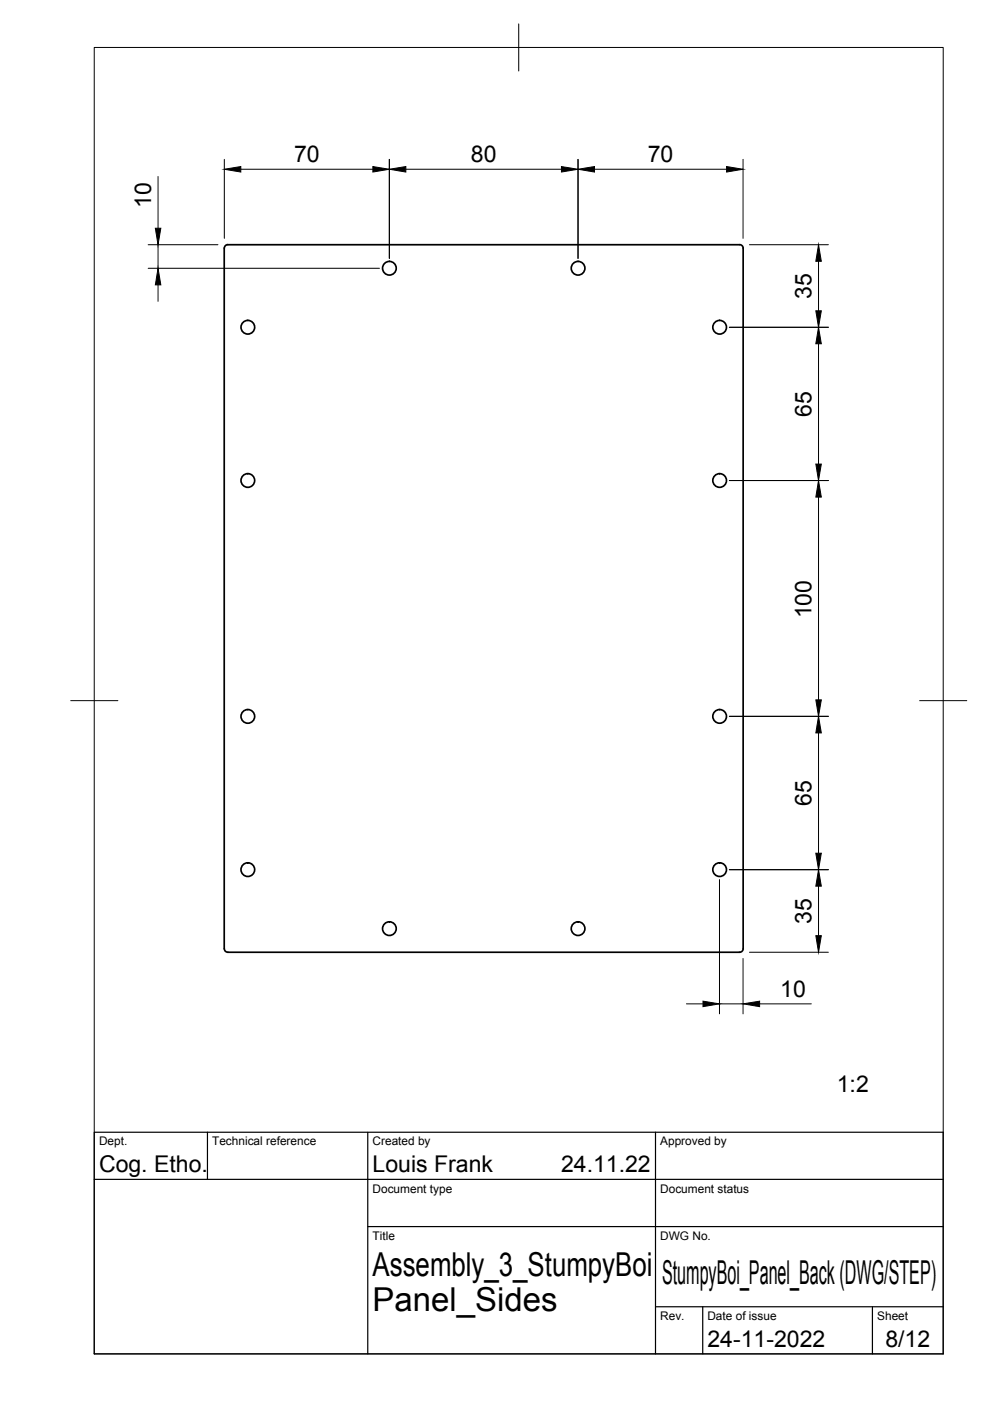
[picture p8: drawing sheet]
<svg xmlns="http://www.w3.org/2000/svg" width="210mm" height="297mm" viewBox="0 0 210 297" stroke-linecap="round" stroke-linejoin="round" font-family="sans-serif">
<!-- layer: Visible -->
<g fill="none" stroke="#000" stroke-width=".36">
<path d="M48.3 51.9h108.5M48.3 51.9a.79 .79 0 0 0-.8 .7l.1 148.5a.75 .75 0 0 0 .7 .8h108.5a.75 .75 0 0 0 .8-.8v-148.5a.75 .75 0 0 0-.8-.7"/>
<circle cx="82.6" cy="56.9" r="1.45"/>
<circle cx="122.6" cy="56.9" r="1.45"/>
<circle cx="52.5" cy="69.4" r="1.45"/>
<circle cx="152.6" cy="69.4" r="1.45"/>
<circle cx="52.5" cy="101.9" r="1.45"/>
<circle cx="152.6" cy="101.9" r="1.45"/>
<circle cx="52.5" cy="151.9" r="1.45"/>
<circle cx="152.6" cy="151.9" r="1.45"/>
<circle cx="52.5" cy="184.4" r="1.45"/>
<circle cx="82.6" cy="196.9" r="1.45"/>
<circle cx="122.6" cy="196.9" r="1.45"/>
<circle cx="152.6" cy="184.4" r="1.45"/>
</g>
<!-- layer: BORDER -->
<path d="M20 10.1h180v276.9h-180zM110 5.1v10M15 148.6h10M195 148.6h10" fill="none" stroke="#000" stroke-width=".21"/>
<!-- layer: TITLEBLOCK -->
<path d="M20 240.1h180v46.9h-180zM20 250h180M44 240.1v9.9M78 240.1v46.9M139 240.1v46.9M78 260.1h122M139 277.1h61M149 277.1v9.9M185 277.1v9.9" fill="none" stroke="#000" stroke-width=".25"/>
<!-- layer: FD_Dimensions -->
<g fill="none" stroke="#000" stroke-width=".21">
<path d="M33.5 37.4v11M47.6 33.8v16.7M51.1 35.9h28M82.5 33.8v21M86 35.9h33M122.6 33.8v21M126 35.9h28.1M157.5 33.8v16.7M31.4 51.9h14.8M31.4 56.9h49.1M33.5 51.9v5M158.9 51.9h16.7"/>
<path d="M173.5 55.4v10.5M33.5 60.4v3.5M154.6 69.4h21M173.5 72.9v25.5M154.6 101.9h21M173.5 105.4v43M154.6 151.9h21M173.5 155.4v25.5M152.5 186.5v28.5M154.6 184.4h21M173.5 187.9v10.5M145.5 212.8h3.6"/>
<path d="M152.5 212.8h5M157.5 203.2v11.8M158.9 201.9h16.7M161.1 212.8h10.9"/>
</g>
<g fill="#000" stroke="#000" stroke-width=".21">
<path d="M47.6 35.9l3.5-.6v1.2zM79.1 35.3l3.4 .6-3.4 .6zM82.5 35.9l3.5-.6v1.2zM119 35.3l3.6 .6-3.6 .6zM122.6 35.9l3.4-.6v1.2zM154.1 35.3l3.4 .6-3.4 .6zM32.9 48.4h1.2l-.6 3.5zM173.5 51.9l.6 3.5h-1.1zM33.5 56.9l.6 3.5h-1.2zM173 65.9h1.1l-.6 3.5zM173.5 69.4l.6 3.5h-1.1zM173 98.4h1.1l-.6 3.5z"/>
<path d="M173.5 101.9l.6 3.5h-1.1zM173 148.4h1.1l-.6 3.5zM173.5 151.9l.6 3.5h-1.1zM173 180.9h1.1l-.6 3.5zM173.5 184.4l.6 3.5h-1.1zM173 198.4h1.1l-.6 3.5zM149.1 212.3l3.4 .5-3.4 .6zM157.5 212.8l3.6-.5v1.1z"/>
</g>
<g font-size="7">
<text x="79" y="270.6">Assembly_3_StumpyBoi</text>
<text x="140.4" y="272.3">StumpyBoi_Panel_Back (DWG/STEP)</text>
<text x="79" y="278.1">Panel_Sides</text>
</g>
<g font-size="4.9">
<text x="62.3" y="34.4">70</text>
<text x="99.8" y="34.4">80</text>
<text x="137.3" y="34.4">70</text>
<text x="32" y="44" transform="rotate(-90 32 44)">10</text>
<text x="172.1" y="63.4" transform="rotate(-90 172.1 63.4)">35</text>
<text x="172.1" y="88.4" transform="rotate(-90 172.1 88.4)">65</text>
<text x="172.1" y="131.1" transform="rotate(-90 172.1 131.1)">100</text>
<text x="172.1" y="170.8" transform="rotate(-90 172.1 170.8)">65</text>
<text x="172.1" y="195.9" transform="rotate(-90 172.1 195.9)">35</text>
<text x="165.4" y="211.4">10</text>
<text x="177.4" y="231.4">1:2</text>
<text x="21" y="248.5">Cog. Etho.</text>
<text x="79" y="248.5">Louis Frank</text>
<text x="119" y="248.5">24.11.22</text>
<text x="150" y="285.5">24-11-2022</text>
<text x="187.7" y="285.7">8/12</text>
</g>
<g font-size="2.5">
<text x="21" y="242.9">Dept.</text>
<text x="45" y="242.9">Technical reference</text>
<text x="79" y="242.9">Created by</text>
<text x="140" y="242.9">Approved by</text>
<text x="79" y="252.8">Document type</text>
<text x="140" y="252.8">Document status</text>
<text x="79" y="262.9">Title</text>
<text x="140" y="262.9">DWG No.</text>
<text x="140" y="279.9">Rev.</text>
<text x="150" y="279.9">Date of issue</text>
<text x="186" y="279.9">Sheet</text>
</g>
</svg>
